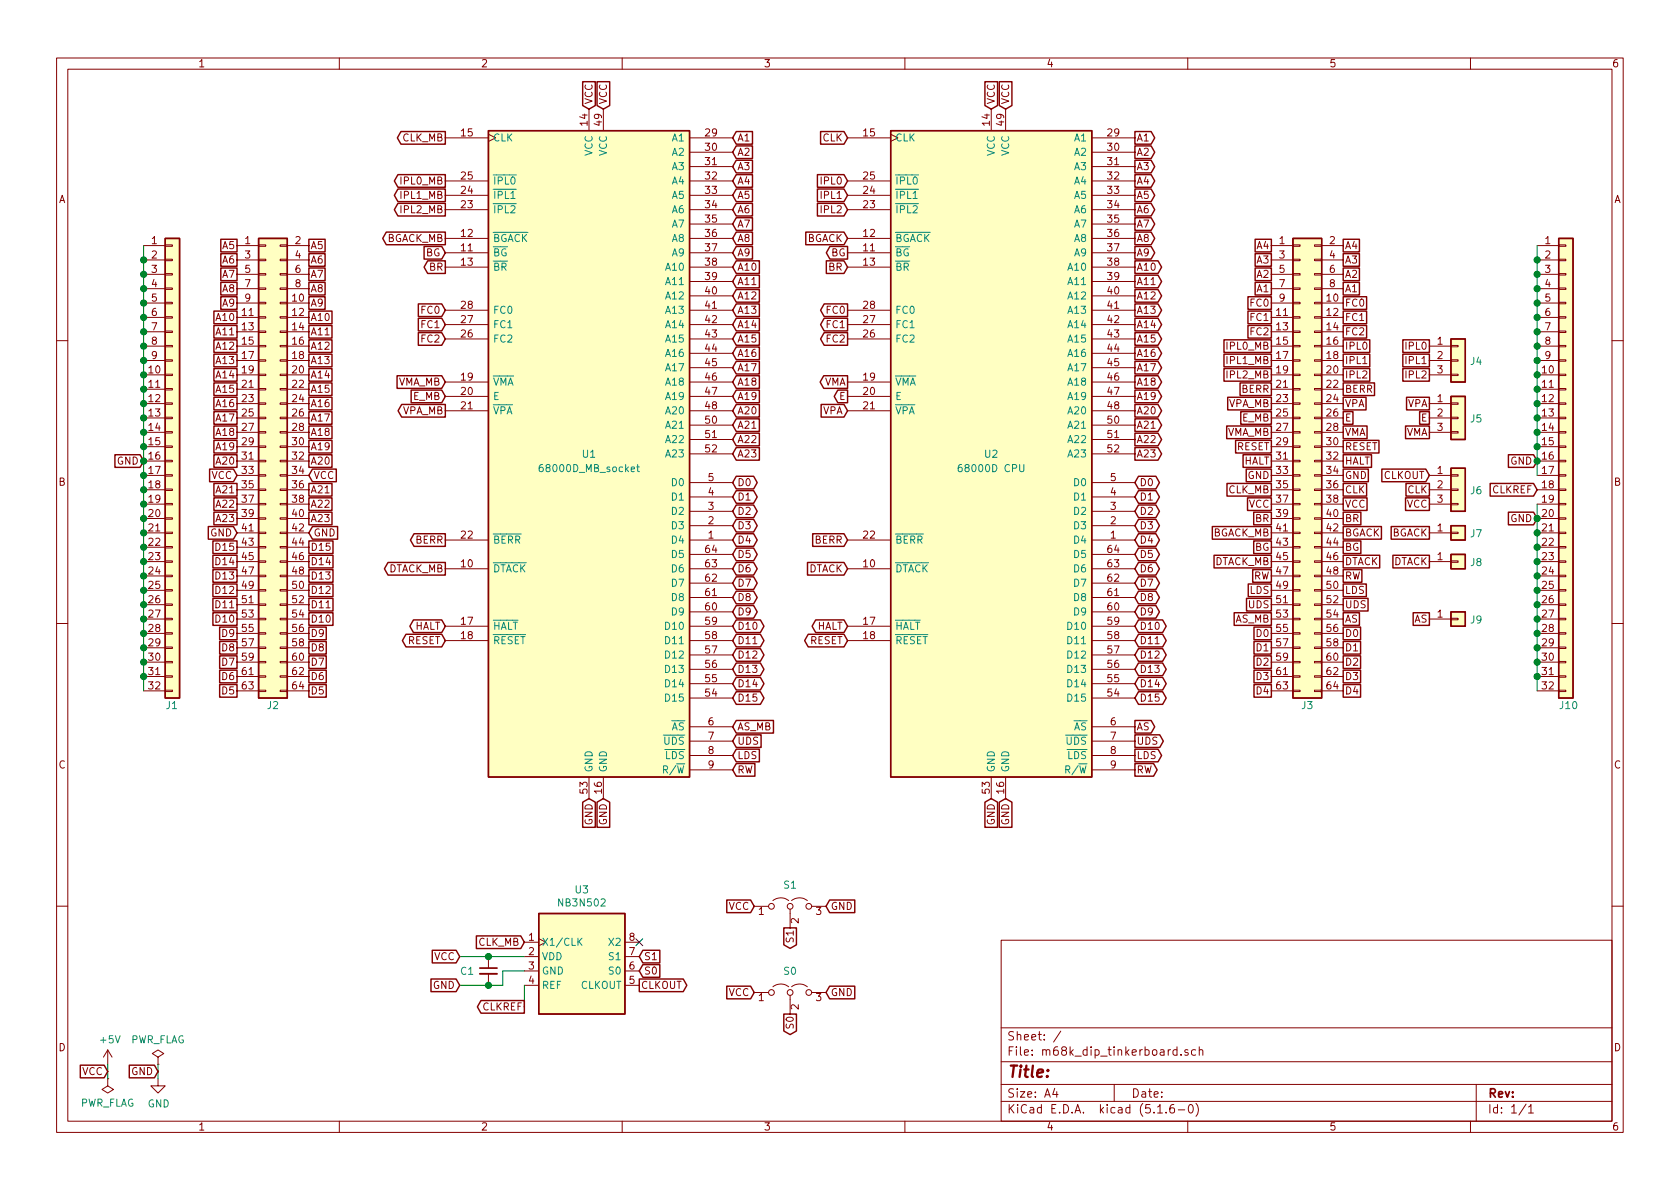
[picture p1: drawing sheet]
EESchema Schematic File Version 4
EELAYER 30 0
EELAYER END
$Descr A4 11693 8268
encoding utf-8
Sheet 1 1
Title ""
Date ""
Rev ""
Comp ""
Comment1 ""
Comment2 ""
Comment3 ""
Comment4 ""
$EndDescr
Text GLabel 750  7450 0    50   Input ~ 0
VCC
$Comp
L power:PWR_FLAG #FLG0101
U 1 1
P 750 7500
F 0 "#FLG0101" H 750 7575 50  0001 C CNN
F 1 "PWR_FLAG" H 750 7673 50  0000 C CNN
F 2 "" H 750 7500 50  0001 C CNN
F 3 "~" H 750 7500 50  0001 C CNN
	1    750  7500
	-1   0    0    1   
$EndComp
Wire Wire Line
	750  7500 750  7400
$Comp
L power:GND #PWR0102
U 1 1
P 1100 7500
F 0 "#PWR0102" H 1100 7250 50  0001 C CNN
F 1 "GND" H 1105 7327 50  0000 C CNN
F 2 "" H 1100 7500 50  0001 C CNN
F 3 "" H 1100 7500 50  0001 C CNN
	1    1100 7500
	1    0    0    -1  
$EndComp
Wire Wire Line
	1100 7400 1100 7500
Text GLabel 1100 7450 0    50   Input ~ 0
GND
$Comp
L m68k_dip_tinkerboard:NB3N502 U3
U 1 1
P 4050 6700
F 0 "U3" H 4050 7217 50  0000 C CNN
F 1 "NB3N502" H 4050 7126 50  0000 C CNN
F 2 "Package_SO:SOIC-8_3.9x4.9mm_P1.27mm" H 4100 6150 50  0001 C CNN
F 3 "https://www.onsemi.com/pub/Collateral/NB3N502-D.PDF" H 4100 5850 50  0001 C CNN
	1    4050 6700
	1    0    0    -1  
$EndComp
Text GLabel 3650 6550 0    50   Input ~ 0
CLK_MB
Text GLabel 3200 6650 0    50   Input ~ 0
VCC
$Comp
L Device:C_Small C1
U 1 1
P 3400 6750
F 0 "C1" H 3200 6750 50  0000 L CNN
F 1 "C_Small" H 3492 6705 50  0001 L CNN
F 2 "Capacitor_SMD:C_0805_2012Metric_Pad1.15x1.40mm_HandSolder" H 3400 6750 50  0001 C CNN
F 3 "~" H 3400 6750 50  0001 C CNN
	1    3400 6750
	1    0    0    -1  
$EndComp
Text GLabel 3200 6850 0    50   Input ~ 0
GND
Wire Wire Line
	3200 6650 3400 6650
Connection ~ 3400 6650
Wire Wire Line
	3400 6650 3650 6650
Wire Wire Line
	3200 6850 3400 6850
Wire Wire Line
	3500 6850 3500 6750
Wire Wire Line
	3500 6750 3650 6750
Connection ~ 3400 6850
Wire Wire Line
	3400 6850 3500 6850
Text GLabel 3650 7000 0    50   Output ~ 0
CLKREF
Wire Wire Line
	3650 6850 3650 7000
Text GLabel 4450 6850 2    50   Output ~ 0
CLKOUT
NoConn ~ 4450 6550
Text GLabel 4450 6650 2    50   Input ~ 0
S1
Text GLabel 4450 6750 2    50   Input ~ 0
S0
$Comp
L power:+5V #PWR0101
U 1 1
P 750 7400
F 0 "#PWR0101" H 750 7250 50  0001 C CNN
F 1 "+5V" H 765 7573 50  0000 C CNN
F 2 "" H 750 7400 50  0001 C CNN
F 3 "" H 750 7400 50  0001 C CNN
	1    750  7400
	1    0    0    -1  
$EndComp
$Comp
L power:PWR_FLAG #FLG0102
U 1 1
P 1100 7400
F 0 "#FLG0102" H 1100 7475 50  0001 C CNN
F 1 "PWR_FLAG" H 1100 7573 50  0000 C CNN
F 2 "" H 1100 7400 50  0001 C CNN
F 3 "~" H 1100 7400 50  0001 C CNN
	1    1100 7400
	1    0    0    -1  
$EndComp
Text GLabel 5100 5350 2    50   Input ~ 0
RW
Text GLabel 5100 5250 2    50   Input ~ 0
LDS
Text GLabel 5100 5150 2    50   Input ~ 0
UDS
Text GLabel 5100 5050 2    50   Input ~ 0
AS_MB
Text GLabel 5100 4850 2    50   BiDi ~ 0
D15
Text GLabel 5100 4750 2    50   BiDi ~ 0
D14
Text GLabel 5100 4650 2    50   BiDi ~ 0
D13
Text GLabel 5100 4550 2    50   BiDi ~ 0
D12
Text GLabel 5100 4450 2    50   BiDi ~ 0
D11
Text GLabel 5100 4350 2    50   BiDi ~ 0
D10
Text GLabel 5100 4250 2    50   BiDi ~ 0
D9
Text GLabel 5100 4150 2    50   BiDi ~ 0
D8
Text GLabel 5100 4050 2    50   BiDi ~ 0
D7
Text GLabel 5100 3950 2    50   BiDi ~ 0
D6
Text GLabel 5100 3850 2    50   BiDi ~ 0
D5
Text GLabel 5100 3750 2    50   BiDi ~ 0
D4
Text GLabel 5100 3650 2    50   BiDi ~ 0
D3
Text GLabel 5100 3550 2    50   BiDi ~ 0
D2
Text GLabel 5100 3450 2    50   BiDi ~ 0
D1
Text GLabel 5100 3350 2    50   BiDi ~ 0
D0
Text GLabel 5100 3150 2    50   Input ~ 0
A23
Text GLabel 5100 3050 2    50   Input ~ 0
A22
Text GLabel 5100 2950 2    50   Input ~ 0
A21
Text GLabel 5100 2850 2    50   Input ~ 0
A20
Text GLabel 5100 2750 2    50   Input ~ 0
A19
Text GLabel 5100 2650 2    50   Input ~ 0
A18
Text GLabel 5100 2550 2    50   Input ~ 0
A17
Text GLabel 5100 2450 2    50   Input ~ 0
A16
Text GLabel 5100 2350 2    50   Input ~ 0
A15
Text GLabel 5100 2250 2    50   Input ~ 0
A14
Text GLabel 5100 2150 2    50   Input ~ 0
A13
Text GLabel 5100 2050 2    50   Input ~ 0
A12
Text GLabel 5100 1950 2    50   Input ~ 0
A11
Text GLabel 5100 1850 2    50   Input ~ 0
A10
Text GLabel 5100 1750 2    50   Input ~ 0
A9
Text GLabel 5100 1650 2    50   Input ~ 0
A8
Text GLabel 5100 1550 2    50   Input ~ 0
A7
Text GLabel 5100 1450 2    50   Input ~ 0
A6
Text GLabel 5100 1350 2    50   Input ~ 0
A5
Text GLabel 5100 1250 2    50   Input ~ 0
A4
Text GLabel 5100 1150 2    50   Input ~ 0
A3
Text GLabel 5100 1050 2    50   Input ~ 0
A2
Text GLabel 5100 950  2    50   Input ~ 0
A1
Text GLabel 4200 5550 3    50   Input ~ 0
GND
Text GLabel 4100 5550 3    50   Input ~ 0
GND
Text GLabel 4200 750  1    50   Input ~ 0
VCC
Text GLabel 4100 750  1    50   Input ~ 0
VCC
Text GLabel 3100 4450 0    50   BiDi ~ 0
RESET
Text GLabel 3100 4350 0    50   BiDi ~ 0
HALT
$Comp
L CPU_NXP_68000:68000D U1
U 1 1
P 4100 3150
F 0 "U1" H 4100 3150 50  0000 C CNN
F 1 "68000D_MB_socket" H 4100 3050 50  0000 C CNN
F 2 "Package_DIP:DIP-64_W22.86mm_LongPads" H 4100 3150 50  0001 C CNN
F 3 "https://www.nxp.com/docs/en/reference-manual/MC68000UM.pdf" H 4100 3150 50  0001 C CNN
	1    4100 3150
	1    0    0    -1  
$EndComp
Text GLabel 7000 750  1    50   Input ~ 0
VCC
Text GLabel 6900 750  1    50   Input ~ 0
VCC
Text GLabel 7000 5550 3    50   Input ~ 0
GND
Text GLabel 6900 5550 3    50   Input ~ 0
GND
Text GLabel 5900 4450 0    50   BiDi ~ 0
RESET
Text GLabel 5900 4350 0    50   BiDi ~ 0
HALT
Text GLabel 7900 5350 2    50   Output ~ 0
RW
Text GLabel 7900 5250 2    50   Output ~ 0
LDS
Text GLabel 7900 5150 2    50   Output ~ 0
UDS
Text GLabel 7900 5050 2    50   Output ~ 0
AS
Text GLabel 7900 4850 2    50   BiDi ~ 0
D15
Text GLabel 7900 4750 2    50   BiDi ~ 0
D14
Text GLabel 7900 4650 2    50   BiDi ~ 0
D13
Text GLabel 7900 4550 2    50   BiDi ~ 0
D12
Text GLabel 7900 4450 2    50   BiDi ~ 0
D11
Text GLabel 7900 4350 2    50   BiDi ~ 0
D10
Text GLabel 7900 4250 2    50   BiDi ~ 0
D9
Text GLabel 7900 4150 2    50   BiDi ~ 0
D8
Text GLabel 7900 4050 2    50   BiDi ~ 0
D7
Text GLabel 7900 3950 2    50   BiDi ~ 0
D6
Text GLabel 7900 3850 2    50   BiDi ~ 0
D5
Text GLabel 7900 3750 2    50   BiDi ~ 0
D4
Text GLabel 7900 3650 2    50   BiDi ~ 0
D3
Text GLabel 7900 3550 2    50   BiDi ~ 0
D2
Text GLabel 7900 3450 2    50   BiDi ~ 0
D1
Text GLabel 7900 3350 2    50   BiDi ~ 0
D0
Text GLabel 7900 3150 2    50   Output ~ 0
A23
Text GLabel 7900 3050 2    50   Output ~ 0
A22
Text GLabel 7900 2950 2    50   Output ~ 0
A21
Text GLabel 7900 2850 2    50   Output ~ 0
A20
Text GLabel 7900 2750 2    50   Output ~ 0
A19
Text GLabel 7900 2650 2    50   Output ~ 0
A18
Text GLabel 7900 2550 2    50   Output ~ 0
A17
Text GLabel 7900 2450 2    50   Output ~ 0
A16
Text GLabel 7900 2350 2    50   Output ~ 0
A15
Text GLabel 7900 2250 2    50   Output ~ 0
A14
Text GLabel 7900 2150 2    50   Output ~ 0
A13
Text GLabel 7900 2050 2    50   Output ~ 0
A12
Text GLabel 7900 1950 2    50   Output ~ 0
A11
Text GLabel 7900 1850 2    50   Output ~ 0
A10
Text GLabel 7900 1750 2    50   Output ~ 0
A9
Text GLabel 7900 1650 2    50   Output ~ 0
A8
Text GLabel 7900 1550 2    50   Output ~ 0
A7
Text GLabel 7900 1450 2    50   Output ~ 0
A6
Text GLabel 7900 1350 2    50   Output ~ 0
A5
Text GLabel 7900 1250 2    50   Output ~ 0
A4
Text GLabel 7900 1150 2    50   Output ~ 0
A3
Text GLabel 7900 1050 2    50   Output ~ 0
A2
Text GLabel 7900 950  2    50   Output ~ 0
A1
$Comp
L CPU_NXP_68000:68000D U2
U 1 1
P 6900 3150
F 0 "U2" H 6900 3150 50  0000 C CNN
F 1 "68000D CPU" H 6900 3050 50  0000 C CNN
F 2 "Package_DIP:DIP-64_W22.86mm" H 6900 3150 50  0001 C CNN
F 3 "https://www.nxp.com/docs/en/reference-manual/MC68000UM.pdf" H 6900 3150 50  0001 C CNN
	1    6900 3150
	1    0    0    -1  
$EndComp
$Comp
L Connector_Generic:Conn_01x32 J10
U 1 1
P 10900 3200
F 0 "J10" H 10850 1500 50  0000 L CNN
F 1 "Conn_01x32" H 10980 3101 50  0001 L CNN
F 2 "Connector_PinHeader_2.54mm:PinHeader_1x32_P2.54mm_Vertical" H 10900 3200 50  0001 C CNN
F 3 "~" H 10900 3200 50  0001 C CNN
	1    10900 3200
	1    0    0    -1  
$EndComp
Text GLabel 10700 3200 0    50   Input ~ 0
GND
Wire Wire Line
	10700 1700 10700 1800
Connection ~ 10700 1800
Wire Wire Line
	10700 1800 10700 1900
Connection ~ 10700 1900
Wire Wire Line
	10700 1900 10700 2000
Connection ~ 10700 2000
Wire Wire Line
	10700 2000 10700 2100
Connection ~ 10700 2100
Wire Wire Line
	10700 2100 10700 2200
Connection ~ 10700 2200
Wire Wire Line
	10700 2200 10700 2300
Connection ~ 10700 2300
Wire Wire Line
	10700 2300 10700 2400
Connection ~ 10700 2400
Wire Wire Line
	10700 2400 10700 2500
Connection ~ 10700 2500
Wire Wire Line
	10700 2500 10700 2600
Connection ~ 10700 2600
Wire Wire Line
	10700 2600 10700 2700
Connection ~ 10700 2700
Wire Wire Line
	10700 2700 10700 2800
Connection ~ 10700 2800
Wire Wire Line
	10700 2800 10700 2900
Connection ~ 10700 2900
Wire Wire Line
	10700 2900 10700 3000
Connection ~ 10700 3000
Wire Wire Line
	10700 3000 10700 3100
Connection ~ 10700 3100
Wire Wire Line
	10700 3100 10700 3200
Connection ~ 10700 3200
Wire Wire Line
	10700 3200 10700 3300
Wire Wire Line
	10700 3600 10700 3700
Connection ~ 10700 3700
Wire Wire Line
	10700 3700 10700 3800
Connection ~ 10700 3800
Wire Wire Line
	10700 3800 10700 3900
Connection ~ 10700 3900
Wire Wire Line
	10700 3900 10700 4000
Connection ~ 10700 4000
Wire Wire Line
	10700 4000 10700 4100
Connection ~ 10700 4100
Wire Wire Line
	10700 4100 10700 4200
Connection ~ 10700 4200
Wire Wire Line
	10700 4200 10700 4300
Connection ~ 10700 4300
Wire Wire Line
	10700 4300 10700 4400
Connection ~ 10700 4400
Wire Wire Line
	10700 4400 10700 4500
Connection ~ 10700 4500
Wire Wire Line
	10700 4500 10700 4600
Connection ~ 10700 4600
Wire Wire Line
	10700 4600 10700 4700
Connection ~ 10700 4700
Wire Wire Line
	10700 4700 10700 4800
Text GLabel 8850 1700 0    50   UnSpc ~ 0
A4
Text GLabel 9350 1700 2    50   UnSpc ~ 0
A4
Text GLabel 8850 1800 0    50   UnSpc ~ 0
A3
Text GLabel 9350 1800 2    50   UnSpc ~ 0
A3
Text GLabel 8850 1900 0    50   UnSpc ~ 0
A2
Text GLabel 8850 2000 0    50   UnSpc ~ 0
A1
Text GLabel 9350 1900 2    50   UnSpc ~ 0
A2
Text GLabel 9350 2000 2    50   UnSpc ~ 0
A1
Text GLabel 3100 2150 0    50   Input ~ 0
FC0
Text GLabel 3100 2250 0    50   Input ~ 0
FC1
Text GLabel 3100 2350 0    50   Input ~ 0
FC2
Text GLabel 5900 2150 0    50   Output ~ 0
FC0
Text GLabel 5900 2250 0    50   Output ~ 0
FC1
Text GLabel 5900 2350 0    50   Output ~ 0
FC2
Text GLabel 9350 2100 2    50   UnSpc ~ 0
FC0
Text GLabel 9350 2200 2    50   UnSpc ~ 0
FC1
Text GLabel 9350 2300 2    50   UnSpc ~ 0
FC2
Text GLabel 8850 2100 0    50   UnSpc ~ 0
FC0
Text GLabel 8850 2200 0    50   UnSpc ~ 0
FC1
Text GLabel 8850 2300 0    50   UnSpc ~ 0
FC2
Text GLabel 5900 1250 0    50   Input ~ 0
IPL0
Text GLabel 5900 1350 0    50   Input ~ 0
IPL1
Text GLabel 5900 1450 0    50   Input ~ 0
IPL2
Text GLabel 9350 2400 2    50   UnSpc ~ 0
IPL0
Text GLabel 9350 2500 2    50   UnSpc ~ 0
IPL1
Text GLabel 9350 2600 2    50   UnSpc ~ 0
IPL2
Text GLabel 9950 2400 0    50   UnSpc ~ 0
IPL0
Text GLabel 9950 2500 0    50   UnSpc ~ 0
IPL1
Text GLabel 9950 2600 0    50   UnSpc ~ 0
IPL2
Text GLabel 5900 3750 0    50   Input ~ 0
BERR
Text GLabel 3100 3750 0    50   Output ~ 0
BERR
Text GLabel 8850 2700 0    50   UnSpc ~ 0
BERR
Text GLabel 9350 2700 2    50   UnSpc ~ 0
BERR
Text GLabel 5900 2850 0    50   Input ~ 0
VPA
Text GLabel 3100 2850 0    50   Output ~ 0
VPA_MB
Text GLabel 8850 2800 0    50   UnSpc ~ 0
VPA_MB
Text GLabel 9950 2800 0    50   UnSpc ~ 0
VPA
Text GLabel 9350 2800 2    50   UnSpc ~ 0
VPA
Text GLabel 5900 2750 0    50   Output ~ 0
E
Text GLabel 3100 2750 0    50   Input ~ 0
E_MB
Text GLabel 8850 2900 0    50   UnSpc ~ 0
E_MB
Text GLabel 9350 2900 2    50   UnSpc ~ 0
E
Text GLabel 9950 2900 0    50   UnSpc ~ 0
E
Text GLabel 8850 3000 0    50   UnSpc ~ 0
VMA_MB
Text GLabel 9350 3000 2    50   UnSpc ~ 0
VMA
Text GLabel 9950 3000 0    50   UnSpc ~ 0
VMA
Text GLabel 5900 2650 0    50   Output ~ 0
VMA
Text GLabel 3100 2650 0    50   Input ~ 0
VMA_MB
Text GLabel 8850 3100 0    50   UnSpc ~ 0
RESET
Text GLabel 8850 3200 0    50   UnSpc ~ 0
HALT
Text GLabel 9350 3100 2    50   UnSpc ~ 0
RESET
Text GLabel 9350 3200 2    50   UnSpc ~ 0
HALT
$Comp
L Connector_Generic:Conn_02x32_Odd_Even J3
U 1 1
P 9050 3200
F 0 "J3" H 9100 1500 50  0000 C CNN
F 1 "Conn_02x32_Odd_Even" H 9100 4826 50  0001 C CNN
F 2 "Connector_PinHeader_2.54mm:PinHeader_2x32_P2.54mm_Vertical" H 9050 3200 50  0001 C CNN
F 3 "~" H 9050 3200 50  0001 C CNN
	1    9050 3200
	1    0    0    -1  
$EndComp
Text GLabel 9350 3300 2    50   UnSpc ~ 0
GND
Text GLabel 8850 3300 0    50   UnSpc ~ 0
GND
Text GLabel 9350 3400 2    50   UnSpc ~ 0
CLK
Text GLabel 8850 3400 0    50   UnSpc ~ 0
CLK_MB
Text GLabel 5900 950  0    50   Input ~ 0
CLK
Text GLabel 8850 4800 0    50   UnSpc ~ 0
D4
Text GLabel 9350 4800 2    50   UnSpc ~ 0
D4
Text GLabel 9350 4700 2    50   UnSpc ~ 0
D3
Text GLabel 9350 4600 2    50   UnSpc ~ 0
D2
Text GLabel 9350 4500 2    50   UnSpc ~ 0
D1
Text GLabel 9350 4400 2    50   UnSpc ~ 0
D0
Text GLabel 8850 4700 0    50   UnSpc ~ 0
D3
Text GLabel 8850 4600 0    50   UnSpc ~ 0
D2
Text GLabel 8850 4500 0    50   UnSpc ~ 0
D1
Text GLabel 8850 4400 0    50   UnSpc ~ 0
D0
Text GLabel 9950 3400 0    50   UnSpc ~ 0
CLK
Text GLabel 8850 3500 0    50   UnSpc ~ 0
VCC
Text GLabel 9950 3500 0    50   UnSpc ~ 0
VCC
Text GLabel 9350 3500 2    50   UnSpc ~ 0
VCC
Text GLabel 5900 1850 0    50   Input ~ 0
BR
Text GLabel 8850 3600 0    50   UnSpc ~ 0
BR
Text GLabel 9350 3600 2    50   UnSpc ~ 0
BR
Text GLabel 5900 1650 0    50   Input ~ 0
BGACK
Text GLabel 8850 3700 0    50   UnSpc ~ 0
BGACK_MB
Text GLabel 9350 3700 2    50   UnSpc ~ 0
BGACK
Text GLabel 9950 3700 0    50   UnSpc ~ 0
BGACK
Text GLabel 5900 1750 0    50   Output ~ 0
BG
Text GLabel 8850 3800 0    50   UnSpc ~ 0
BG
Text GLabel 9350 3800 2    50   UnSpc ~ 0
BG
Text GLabel 5900 3950 0    50   Input ~ 0
DTACK
Text GLabel 3100 3950 0    50   Output ~ 0
DTACK_MB
Text GLabel 8850 3900 0    50   UnSpc ~ 0
DTACK_MB
Text GLabel 9350 3900 2    50   UnSpc ~ 0
DTACK
Text GLabel 9950 3900 0    50   UnSpc ~ 0
DTACK
Text GLabel 3100 1850 0    50   Output ~ 0
BR
Text GLabel 3100 1750 0    50   Input ~ 0
BG
Text GLabel 3100 1650 0    50   Output ~ 0
BGACK_MB
Text GLabel 3100 1450 0    50   Output ~ 0
IPL2_MB
Text GLabel 3100 1350 0    50   Output ~ 0
IPL1_MB
Text GLabel 3100 1250 0    50   Output ~ 0
IPL0_MB
Text GLabel 3100 950  0    50   Output ~ 0
CLK_MB
$Comp
L Connector_Generic:Conn_01x03 J4
U 1 1
P 10150 2500
F 0 "J4" H 10230 2496 50  0000 L CNN
F 1 "Conn_01x03" H 10230 2451 50  0001 L CNN
F 2 "Connector_PinHeader_2.54mm:PinHeader_1x03_P2.54mm_Vertical" H 10150 2500 50  0001 C CNN
F 3 "~" H 10150 2500 50  0001 C CNN
	1    10150 2500
	1    0    0    -1  
$EndComp
$Comp
L Connector_Generic:Conn_01x03 J5
U 1 1
P 10150 2900
F 0 "J5" H 10230 2896 50  0000 L CNN
F 1 "Conn_01x03" H 10230 2851 50  0001 L CNN
F 2 "Connector_PinHeader_2.54mm:PinHeader_1x03_P2.54mm_Vertical" H 10150 2900 50  0001 C CNN
F 3 "~" H 10150 2900 50  0001 C CNN
	1    10150 2900
	1    0    0    -1  
$EndComp
$Comp
L Connector_Generic:Conn_01x03 J6
U 1 1
P 10150 3400
F 0 "J6" H 10230 3396 50  0000 L CNN
F 1 "Conn_01x03" H 10230 3351 50  0001 L CNN
F 2 "Connector_PinHeader_2.54mm:PinHeader_1x03_P2.54mm_Vertical" H 10150 3400 50  0001 C CNN
F 3 "~" H 10150 3400 50  0001 C CNN
	1    10150 3400
	1    0    0    -1  
$EndComp
Text GLabel 9950 3300 0    50   Input ~ 0
CLKOUT
Text GLabel 9350 4000 2    50   UnSpc ~ 0
RW
Text GLabel 9350 4100 2    50   UnSpc ~ 0
LDS
Text GLabel 9350 4200 2    50   UnSpc ~ 0
UDS
Text GLabel 9350 4300 2    50   UnSpc ~ 0
AS
Text GLabel 8850 4000 0    50   UnSpc ~ 0
RW
Text GLabel 8850 4100 0    50   UnSpc ~ 0
LDS
Text GLabel 8850 4200 0    50   UnSpc ~ 0
UDS
Text GLabel 8850 4300 0    50   UnSpc ~ 0
AS_MB
$Comp
L Connector_Generic:Conn_01x01 J7
U 1 1
P 10150 3700
F 0 "J7" H 10230 3696 50  0000 L CNN
F 1 "Conn_01x01" H 10230 3651 50  0001 L CNN
F 2 "Connector_PinHeader_2.54mm:PinHeader_1x01_P2.54mm_Vertical" H 10150 3700 50  0001 C CNN
F 3 "~" H 10150 3700 50  0001 C CNN
	1    10150 3700
	1    0    0    -1  
$EndComp
$Comp
L Connector_Generic:Conn_01x01 J8
U 1 1
P 10150 3900
F 0 "J8" H 10230 3896 50  0000 L CNN
F 1 "Conn_01x01" H 10230 3851 50  0001 L CNN
F 2 "Connector_PinHeader_2.54mm:PinHeader_1x01_P2.54mm_Vertical" H 10150 3900 50  0001 C CNN
F 3 "~" H 10150 3900 50  0001 C CNN
	1    10150 3900
	1    0    0    -1  
$EndComp
$Comp
L Connector_Generic:Conn_01x01 J9
U 1 1
P 10150 4300
F 0 "J9" H 10230 4296 50  0000 L CNN
F 1 "Conn_01x01" H 10230 4251 50  0001 L CNN
F 2 "Connector_PinHeader_2.54mm:PinHeader_1x01_P2.54mm_Vertical" H 10150 4300 50  0001 C CNN
F 3 "~" H 10150 4300 50  0001 C CNN
	1    10150 4300
	1    0    0    -1  
$EndComp
Text GLabel 9950 4300 0    50   UnSpc ~ 0
AS
Text GLabel 2150 4800 2    50   UnSpc ~ 0
D5
Text GLabel 2150 4700 2    50   UnSpc ~ 0
D6
Text GLabel 2150 4600 2    50   UnSpc ~ 0
D7
Text GLabel 2150 4500 2    50   UnSpc ~ 0
D8
Text GLabel 2150 4400 2    50   UnSpc ~ 0
D9
Text GLabel 2150 4300 2    50   UnSpc ~ 0
D10
Text GLabel 2150 4200 2    50   UnSpc ~ 0
D11
Text GLabel 2150 4100 2    50   UnSpc ~ 0
D12
Text GLabel 2150 4000 2    50   UnSpc ~ 0
D13
Text GLabel 2150 3900 2    50   UnSpc ~ 0
D14
Text GLabel 2150 3800 2    50   UnSpc ~ 0
D15
Text GLabel 2150 3700 2    50   Input ~ 0
GND
Text GLabel 2150 3600 2    50   UnSpc ~ 0
A23
Text GLabel 2150 3500 2    50   UnSpc ~ 0
A22
Text GLabel 2150 3400 2    50   UnSpc ~ 0
A21
Text GLabel 2150 3300 2    50   Input ~ 0
VCC
Text GLabel 2150 3200 2    50   UnSpc ~ 0
A20
Text GLabel 2150 3100 2    50   UnSpc ~ 0
A19
Text GLabel 2150 3000 2    50   UnSpc ~ 0
A18
Text GLabel 2150 2900 2    50   UnSpc ~ 0
A17
Text GLabel 2150 2800 2    50   UnSpc ~ 0
A16
Text GLabel 2150 2700 2    50   UnSpc ~ 0
A15
Text GLabel 2150 2600 2    50   UnSpc ~ 0
A14
Text GLabel 2150 2500 2    50   UnSpc ~ 0
A13
Text GLabel 2150 2400 2    50   UnSpc ~ 0
A12
Text GLabel 2150 2300 2    50   UnSpc ~ 0
A11
Text GLabel 2150 2200 2    50   UnSpc ~ 0
A10
Text GLabel 2150 2100 2    50   UnSpc ~ 0
A9
Text GLabel 2150 2000 2    50   UnSpc ~ 0
A8
Text GLabel 2150 1900 2    50   UnSpc ~ 0
A7
Text GLabel 1650 4800 0    50   UnSpc ~ 0
D5
Text GLabel 1650 4700 0    50   UnSpc ~ 0
D6
Text GLabel 1650 4600 0    50   UnSpc ~ 0
D7
Text GLabel 1650 4500 0    50   UnSpc ~ 0
D8
Text GLabel 1650 4400 0    50   UnSpc ~ 0
D9
Text GLabel 1650 4300 0    50   UnSpc ~ 0
D10
Text GLabel 1650 4200 0    50   UnSpc ~ 0
D11
Text GLabel 1650 4100 0    50   UnSpc ~ 0
D12
Text GLabel 1650 4000 0    50   UnSpc ~ 0
D13
Text GLabel 1650 3900 0    50   UnSpc ~ 0
D14
Text GLabel 1650 3800 0    50   UnSpc ~ 0
D15
Text GLabel 1650 3700 0    50   Input ~ 0
GND
Text GLabel 1650 3600 0    50   UnSpc ~ 0
A23
Text GLabel 1650 3500 0    50   UnSpc ~ 0
A22
Text GLabel 1650 3400 0    50   UnSpc ~ 0
A21
Text GLabel 1650 3300 0    50   Input ~ 0
VCC
Text GLabel 1650 3200 0    50   UnSpc ~ 0
A20
Text GLabel 1650 3100 0    50   UnSpc ~ 0
A19
Text GLabel 1650 3000 0    50   UnSpc ~ 0
A18
Text GLabel 1650 2900 0    50   UnSpc ~ 0
A17
Text GLabel 1650 2800 0    50   UnSpc ~ 0
A16
Text GLabel 1650 2700 0    50   UnSpc ~ 0
A15
Text GLabel 1650 2600 0    50   UnSpc ~ 0
A14
Text GLabel 1650 2500 0    50   UnSpc ~ 0
A13
Text GLabel 1650 2400 0    50   UnSpc ~ 0
A12
Text GLabel 1650 2300 0    50   UnSpc ~ 0
A11
Text GLabel 1650 2200 0    50   UnSpc ~ 0
A10
Text GLabel 1650 2100 0    50   UnSpc ~ 0
A9
Text GLabel 1650 2000 0    50   UnSpc ~ 0
A8
Text GLabel 1650 1900 0    50   UnSpc ~ 0
A7
Text GLabel 1650 1800 0    50   UnSpc ~ 0
A6
Text GLabel 2150 1800 2    50   UnSpc ~ 0
A6
Text GLabel 2150 1700 2    50   UnSpc ~ 0
A5
Text GLabel 1650 1700 0    50   UnSpc ~ 0
A5
Text GLabel 8850 2600 0    50   UnSpc ~ 0
IPL2_MB
Text GLabel 8850 2500 0    50   UnSpc ~ 0
IPL1_MB
Text GLabel 8850 2400 0    50   UnSpc ~ 0
IPL0_MB
Wire Wire Line
	1000 4700 1000 4800
Connection ~ 1000 4700
Wire Wire Line
	1000 4600 1000 4700
Connection ~ 1000 4600
Wire Wire Line
	1000 4500 1000 4600
Connection ~ 1000 4500
Wire Wire Line
	1000 4400 1000 4500
Connection ~ 1000 4400
Wire Wire Line
	1000 4300 1000 4400
Connection ~ 1000 4300
Wire Wire Line
	1000 4200 1000 4300
Connection ~ 1000 4200
Wire Wire Line
	1000 4100 1000 4200
Connection ~ 1000 4100
Wire Wire Line
	1000 4000 1000 4100
Connection ~ 1000 4000
Wire Wire Line
	1000 3900 1000 4000
Connection ~ 1000 3900
Wire Wire Line
	1000 3800 1000 3900
Connection ~ 1000 3800
Wire Wire Line
	1000 3700 1000 3800
Connection ~ 1000 3700
Wire Wire Line
	1000 3600 1000 3700
Connection ~ 1000 3600
Wire Wire Line
	1000 3500 1000 3600
Connection ~ 1000 3500
Wire Wire Line
	1000 3400 1000 3500
Connection ~ 1000 3400
Wire Wire Line
	1000 3300 1000 3400
Connection ~ 1000 3300
Wire Wire Line
	1000 3200 1000 3300
Connection ~ 1000 3200
Wire Wire Line
	1000 3100 1000 3200
Connection ~ 1000 3100
Wire Wire Line
	1000 3000 1000 3100
Connection ~ 1000 3000
Wire Wire Line
	1000 2900 1000 3000
Connection ~ 1000 2900
Wire Wire Line
	1000 2800 1000 2900
Connection ~ 1000 2800
Wire Wire Line
	1000 2700 1000 2800
Connection ~ 1000 2700
Wire Wire Line
	1000 2600 1000 2700
Connection ~ 1000 2600
Wire Wire Line
	1000 2500 1000 2600
Connection ~ 1000 2500
Wire Wire Line
	1000 2400 1000 2500
Connection ~ 1000 2400
Wire Wire Line
	1000 2300 1000 2400
Connection ~ 1000 2300
Wire Wire Line
	1000 2200 1000 2300
Connection ~ 1000 2200
Wire Wire Line
	1000 2100 1000 2200
Connection ~ 1000 2100
Wire Wire Line
	1000 2000 1000 2100
Connection ~ 1000 2000
Wire Wire Line
	1000 1900 1000 2000
Connection ~ 1000 1900
Wire Wire Line
	1000 1800 1000 1900
Connection ~ 1000 1800
Wire Wire Line
	1000 1700 1000 1800
$Comp
L Connector_Generic:Conn_01x32 J1
U 1 1
P 1200 3200
F 0 "J1" H 1150 1500 50  0000 L CNN
F 1 "Conn_01x32" H 1280 3101 50  0001 L CNN
F 2 "Connector_PinHeader_2.54mm:PinHeader_1x32_P2.54mm_Vertical" H 1200 3200 50  0001 C CNN
F 3 "~" H 1200 3200 50  0001 C CNN
	1    1200 3200
	1    0    0    -1  
$EndComp
$Comp
L Connector_Generic:Conn_02x32_Odd_Even J2
U 1 1
P 1850 3200
F 0 "J2" H 1900 1500 50  0000 C CNN
F 1 "Conn_02x32_Odd_Even" H 1900 4826 50  0001 C CNN
F 2 "Connector_PinHeader_2.54mm:PinHeader_2x32_P2.54mm_Vertical" H 1850 3200 50  0001 C CNN
F 3 "~" H 1850 3200 50  0001 C CNN
	1    1850 3200
	1    0    0    -1  
$EndComp
Text GLabel 1000 3200 0    50   Input ~ 0
GND
Wire Wire Line
	10700 3500 10700 3600
Connection ~ 10700 3600
Text GLabel 10700 3400 0    50   Input ~ 0
CLKREF
Text GLabel 10700 3600 0    50   Input ~ 0
GND
Text GLabel 5750 6300 2    50   Input ~ 0
GND
Text GLabel 5250 6300 0    50   Input ~ 0
VCC
$Comp
L Jumper:Jumper_3_Open S1
U 1 1
P 5500 6300
F 0 "S1" H 5500 6450 50  0000 C CNN
F 1 "Jumper_3_Open" H 5500 6433 50  0001 C CNN
F 2 "Connector_PinHeader_2.54mm:PinHeader_1x03_P2.54mm_Vertical" H 5500 6300 50  0001 C CNN
F 3 "~" H 5500 6300 50  0001 C CNN
	1    5500 6300
	1    0    0    -1  
$EndComp
Text GLabel 5750 6900 2    50   Input ~ 0
GND
Text GLabel 5250 6900 0    50   Input ~ 0
VCC
$Comp
L Jumper:Jumper_3_Open S0
U 1 1
P 5500 6900
F 0 "S0" H 5500 7050 50  0000 C CNN
F 1 "Jumper_3_Open" H 5500 7033 50  0001 C CNN
F 2 "Connector_PinHeader_2.54mm:PinHeader_1x03_P2.54mm_Vertical" H 5500 6900 50  0001 C CNN
F 3 "~" H 5500 6900 50  0001 C CNN
	1    5500 6900
	1    0    0    -1  
$EndComp
Text GLabel 5500 7050 3    50   Output ~ 0
S0
Text GLabel 5500 6450 3    50   Output ~ 0
S1
$EndSCHEMATC
